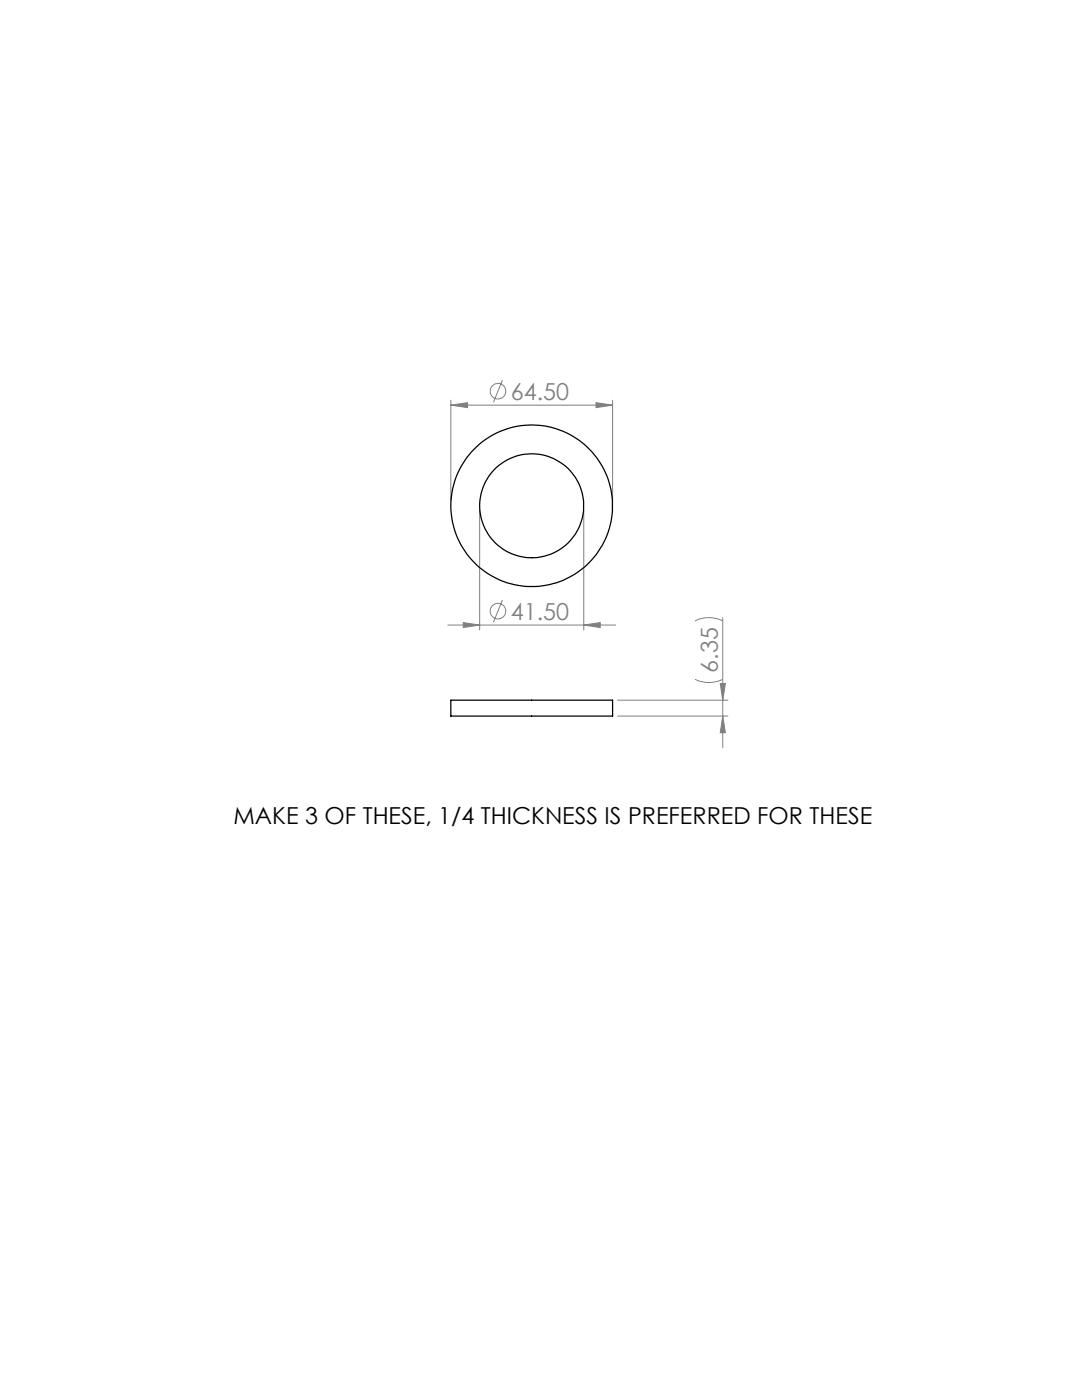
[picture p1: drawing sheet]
<svg xmlns="http://www.w3.org/2000/svg" width="216mm" height="279mm" viewBox="0 0 216 279" stroke-linecap="round" stroke-linejoin="round" font-family="sans-serif">
<g fill="none" stroke="#808080" stroke-width=".2">
<path d="M90 79.9v20M100.3 75.8l-1.8 4.5M122.2 79.9v20M90 80.9l3.3-.5v1zM90 80.9h32.2M118.9 80.4l3.3 .5-3.3 .5zM95.7 102v23.7M100.3 119.7l-1.8 4.5M116.5 102v23.7M89.4 124.7h33.4M92.4 124.2l3.3 .5-3.3 .5zM116.5 124.7l3.3-.5v1z"/>
<path d="M123.2 139.7h22M138.7 135.6a6.4 6.4 0 0 0 5.5 0M138.7 123.9a6.1 6.1 0 0 1 5.5 0M143.7 136.4h1l-.5 3.3zM144.2 123.3v26M123.2 142.9h22M144.2 142.9l.5 3.3h-1z"/>
<circle cx="99.4" cy="78.1" r="1.56"/>
<circle cx="99.4" cy="122" r="1.56"/>
</g>
<g fill="#808080">
<path d="M90 80.9l3.3-.5v1zM118.9 80.4l3.3 .5-3.3 .5zM92.4 124.2l3.3 .5-3.3 .5zM116.5 124.7l3.3-.5v1z"/>
<path d="M143.7 136.4h1l-.5 3.3zM144.2 142.9l.5 3.3h-1z"/>
</g>
<g fill="none" stroke="#000" stroke-width=".25">
<path d="M90 139.7h32.2v3.2h-32.2z"/>
<circle cx="106.1" cy="100.9" r="10.4"/>
<circle cx="106.1" cy="100.9" r="16.1"/>
</g>
<g font-size="4.7" fill="#808080">
<text x="101.9" y="79.8">64.50</text>
<text x="101.9" y="123.7">41.50</text>
<text x="143.2" y="134.2" transform="rotate(-90 143.2 134.2)">6.35</text>
</g>
<text font-size="4.7" x="46.6" y="164.4">MAKE 3 OF THESE, 1/4 THICKNESS IS PREFERRED FOR THESE</text>
</svg>
